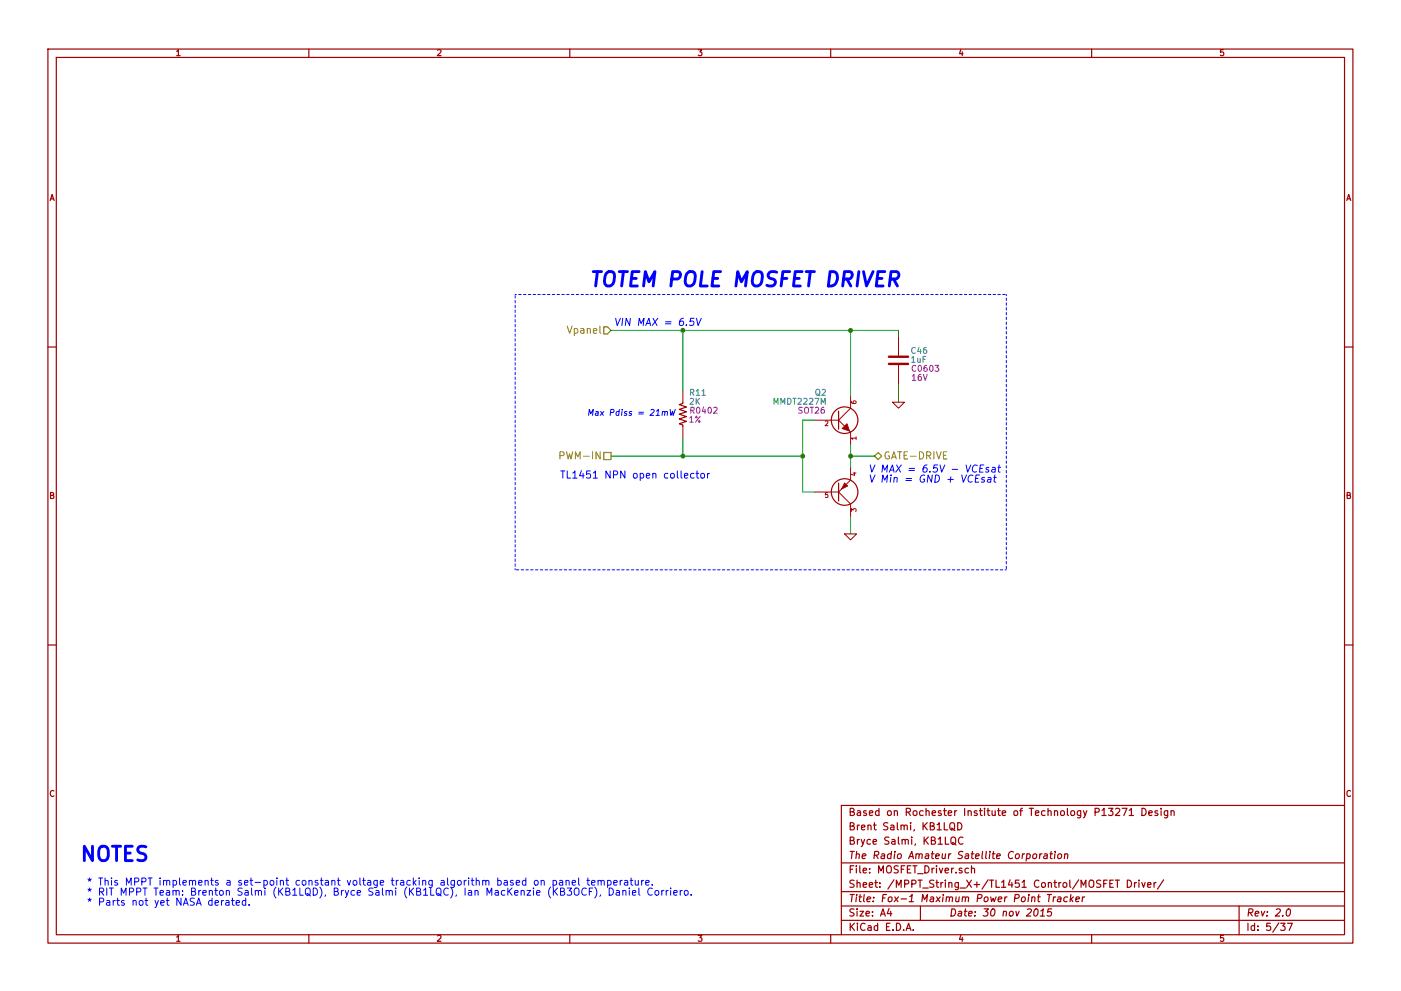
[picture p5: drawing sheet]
<svg xmlns="http://www.w3.org/2000/svg" width="297mm" height="210mm" viewBox="0 0 297 210" stroke-linecap="round" stroke-linejoin="round" font-family="sans-serif">
<g fill="none" stroke="#a00000" stroke-width=".25">
<path d="M10.2 10.4h276.6v189.7h-276.6zM11.9 12.2h273.2v186.1h-273.2zM65.5 10.4v1.8M120.8 10.4v1.8M176.1 10.4v1.8M231.4 10.4v1.8M10.2 73.6h1.7M285.1 73.6h1.7M144.8 85.3v.3l-.8 .2 1.5 .6-1.5 .5 1.5 .5-1.5 .5 1.5 .5-1.5 .5 1.5 .5-1.5 .5 .8 .3v.2M177.8 87.2v3.9M10.2 136.8h1.7M285.1 136.8h1.7"/>
<path d="M201.4 174.8a.5 .5 0 0 1 .6-.3 .5 .5 0 0 1 .4 .6l-.1 .8-.3 .2a.53 .53 0 0 1-.6-.5zM201.7 177.8a.5 .5 0 0 1 .6-.2 .5 .5 0 0 1 .3 .5v.8l-.3 .2a.53 .53 0 0 1-.7-.5zM201.7 175.7l.8 .5M201.9 178.8l.8 .5M203 174.5a.77 .77 0 0 1 .9 .8 .77 .77 0 0 1-.9 .8zM204.2 177.7a.72 .72 0 0 0-1 .5 .72 .72 0 0 0 .7 .9l.3-.1M236.5 171.6l.6-.1 .3 .4-.9 1.1h.9M237.9 171.5h1l-.6 1.5M239.4 171.9l.5-.4v1.5M239.4 173h.9M242.1 171.5a.77 .77 0 0 1 .9 .8 .77 .77 0 0 1-.9 .7zM243.6 172.5l.7-.1-.1-.3-.4-.1-.2 .2v.7h.6"/>
<path d="M245.4 172.1l-.3-.1-.2 .2v.2l.5 .2v.3h-.5M246.2 171.5v.1M246.2 172v1M247.6 172v1.2l-.3 .3h-.4M247.6 172.1l-.5-.1-.3 .3 .1 .6 .2 .1 .5-.1M248.3 172.2l.1-.1a.36 .36 0 0 1 .5 .1v.8M248.3 172v1M285.1 170.9h-106.7v27.4M65.5 198.3v1.8M120.8 198.3v1.8M176.1 198.3v1.8M178.4 183.1h106.7"/>
<path d="M178.4 189.2h106.7M178.4 195.3h106.7M178.4 192.2h106.7M188.5 192.8l-.4 1h1M188.8 193.3v1.1M192.1 197.4l.5-1.5 .5 1.5M192.3 197h.7M193.6 197.3v.1M195.1 192.2v3.1M205.3 184.3l-.4-.1-.3 .3 .1 .6 .2 .1 .4-.1M206 184.3a.36 .36 0 0 1 .6 .1v.8M206 183.7v1.5"/>
<path d="M219.1 181.3l.3-.2 .4 .2-.1 .7-.3 .2-.4-.2zM219.4 193l.3-.2a.78 .78 0 0 1 .5 .7 .78 .78 0 0 1-.4 .7l-.3 .2-.3-.3v-.7zM220.5 181.1l-.1 1.1M220.5 194.4h.9M220.7 193.3l.5-.5-.2 1.6M220.9 181.1l-.5 .4M221.4 181.2h.6v1M222 181.5l-.6 .2-.1 .3 .2 .2 .5-.1M222.1 189.8h.8M222.5 189.8l-.2 1.5M222.6 181.1h.6M222.9 180.6l-.2 1.4 .4 .2"/>
<path d="M223 192.8h-.8l-.1 .8 .2-.2 .5 .1 .2 .2-.2 .5-.2 .2-.6-.2M223.4 190.3l-.1 1M223.7 181.1l-.2 1.1M223.7 180.6v.2M223.8 190.3l-.5 .3M224.3 190.4h.6v.9M224.4 181.3l.2-.2 .4 .2-.1 .7-.2 .2-.4-.2zM224.9 190.7l-.6 .1-.1 .3 .2 .2 .5-.1M225.8 181.3l.2-.2 .3 .1v1M225.8 181.1l-.1 1.1M226.3 190.4l-.4-.1-.3 .3v.6l.2 .1 .4-.1M227.1 189.8l-.2 1.5"/>
<path d="M227.1 190.7l.4 .6M227.6 190.3l-.7 .6M228.1 190.8l.8-.1-.1-.3h-.6l-.1 .7 .2 .2 .4-.1M229.5 190.3l-.1 1M230 190.3l-.5 .3M231.4 198.3v1.8M236 186.7h-.7v1.6h.7M236.5 186.7h.8M236.9 186.7v1.6M239 186.7a.77 .77 0 0 1 .9 .8 .77 .77 0 0 1-.9 .8zM240.5 187.2v1.1M241 187.2l-.5 .3"/>
<path d="M241.5 186.7v.2M241.5 187.2v1.1M242.1 187.2l.3 1.1 .4-1.1M243.3 187.8l.7-.2v-.3l-.5-.1-.2 .3 .1 .7h.6M244.7 187.2v1.1M245.1 187.2l-.4 .3M246.7 186.7l-1.3 1.9M262.7 192.2v6.1M271.5 195.9h1l-.5 .6 .4 .1v.7l-.2 .1-.7-.1M272.9 193l.3-.2a.78 .78 0 0 1 .5 .7 .78 .78 0 0 1-.3 .7l-.4 .2-.3-.3v-.7zM273 195.9h1l-.7 1.5"/>
<circle cx="179.1" cy="89.1" r="2.82"/>
<circle cx="179.1" cy="104.4" r="2.82"/>
</g>
<path d="M118.7 96.7l.8-.1 .1-.2-.1-.4-.2-.1h-.6v1.5" fill="none" stroke="#808000" stroke-width=".21"/>
<path d="M128 69.3h.8l.7 .8-.7 .8h-.8zM128 96h1.5v1.5h-1.5zM185.4 96.8l.8-.8 .7 .8-.7 .7z" fill="none" stroke="#808000" stroke-width=".25"/>
<g fill="none" stroke="#a00000" stroke-width=".21">
<path d="M190.5 71.4v4.3M190.5 77.2v4.3M144.8 82.8v2.5M144.8 90.4v2.6M172.7 89.1h5.1M177.8 89.1l1.3 1.3M180.1 91.4l.2 .3v2.5M180.3 99.3v2.5l-.8 .9M180.3 84.1v2.5l-2.5 2.5M189.2 85.3h2.6l-1.3 1.3zM172.7 104.4h5.1M177.8 104.4l2.5 2.5v2.6"/>
<path d="M178.4 103.8l-.6 .6M179.1 113.3h2.5l-1.3 1.2z"/>
</g>
<path d="M129.5 70.1h61v1.3M144.8 70.1v12.7M180.3 70.1v14M129.5 96.8h40.7M144.8 93v3.8M172.7 89.1h-2.5v15.3h2.5M180.3 96.8h5.1M180.3 94.2v5.1M190.5 81.5v3.8M180.3 109.5v3.8" fill="none" stroke="#00a000" stroke-width=".21"/>
<g fill="none" stroke="#00f" stroke-width=".21">
<path d="M147.2 67.5h-.8l-.1 .8 .2-.2 .5 .1 .1 .2-.1 .5-.2 .2-.6-.2M147.7 67.5l.3 1.6 .7-1.6M140.4 87.4l.5-.1v.8M141 87.5l.2-.2h.3v.8M142.1 86.9l.1 1.2 .4-.9 .1 .9 .5-1.2M147.8 99.9v1.3l.4 .2M207.8 99.4h.5M208.6 98.6h-.8l-.1 1.6h.7M209.7 99.2h-.4l-.3 .3 .6 .2 .1 .3-.3 .2-.4-.1M210.4 99.2h.6l-.1 1M211 99.5l-.7 .2-.1 .3 .2 .2 .5-.1M211.6 99.2h.6"/>
<path d="M211.8 98.6l-.1 1.4 .3 .2M145.1 100.9l.7-.1v-.3l-.5-.1-.2 .3 .1 .7h.6M147.1 100.5l-.4-.1-.3 .3 .1 .6 .2 .1h.4M147.6 100.4h.6M148.6 100.6l.3-.2 .4 .2v.7l-.2 .1-.5-.1zM150 100.4v1M150.4 100.4l-.4 .3M206.9 101.5h.5M207.7 100.8h-.8l-.1 1.5h.7M208.7 101.4l-.3-.1-.3 .3 .6 .3v.2l-.2 .2-.4-.1M209.5 101.4h.6l-.1 .9M210.1 101.7l-.7 .1-.1 .3 .2 .2 .5-.1"/>
<path d="M210.7 101.3h.6M210.9 100.8l-.1 1.3 .3 .2M47.4 191.1l-.4 .3M47.9 191.1h.6l.1 1M48.6 191.4l-.7 .2a.3 .3 0 0 0 .2 .5l.5-.1M49.3 190.5v1.4l.4 .2M50.1 191.6l.7-.2-.1-.3h-.4l-.2 .2v.7h.6M52.1 191.1h-.4l-.3 .3v.5l.3 .2 .4-.1M52.1 190.5v1.6M52.8 191.9v.2M113.4 186.9l.2-.1 .4 .1v.8l-.2 .1-.4-.1zM114.7 186.9h.1a.36 .36 0 0 1 .6 .1v.8"/>
<path d="M114.7 186.8v1M117.3 186.9l.4-.1 .3 .3-.1 .6-.2 .1-.4-.1M117.3 186.8v1.5M118.6 186.9h.6l.1 .9M119.3 187.2l-.7 .1a.3 .3 0 0 0 .2 .5l.5-.1M120 186.9h.1a.36 .36 0 0 1 .6 .1v.8M120 186.8v1M121.3 187.3l.7-.1v-.3l-.5-.1-.2 .2 .1 .7h.6M122.7 186.3v1.3l.2 .2M124.4 186.8h.6M124.6 186.3v1.3l.4 .2M125.4 187.3l.8-.1-.1-.3-.4-.1-.3 .2 .1 .7h.6"/>
<path d="M126.1 188.2a1.75 1.75 0 0 1 0 2.3M126.8 186.9h.1a.36 .36 0 0 1 .6 .1v.8M126.8 186.8v1M127.3 189.9l-.1 .3M127.5 187a.35 .35 0 0 1 .3-.2 .35 .35 0 0 1 .3 .2v.8M128.8 186.9l.5-.1 .3 .3-.1 .6-.2 .1-.5-.1M128.8 186.8v1.5M129.2 188.4a.77 .77 0 0 1 .9 .8 .77 .77 0 0 1-.9 .7zM130.1 187.3l.8-.1-.1-.3-.4-.1-.3 .2 .1 .7h.6M130.7 189h.6v.9M131.3 189.3l-.6 .1a.3 .3 0 0 0 .1 .5h.5M131.5 186.8v1"/>
<path d="M131.9 186.8l-.4 .3M132.1 189.1v-.1a.36 .36 0 0 1 .6 .1v.8M132.1 188.9v1M132.4 186.9h.6l.1 .9M133.1 187.2l-.7 .1a.3 .3 0 0 0 .2 .5l.5-.1M133.4 188.4v.2M133.4 188.9v1M133.6 186.8h.6M133.8 186.3v1.3l.4 .2M134.1 189.4l.7-.1-.1-.3-.4-.1-.2 .2 .1 .8h.5M134.7 186.8v.9l.4 .1 .2-.1M135.3 186.8v1"/>
<path d="M135.5 188.4v1.3l.2 .2M136 186.8v1M136.5 186.8l-.5 .3M136.9 187.3l.7-.1v-.3l-.5-.1-.2 .2 .1 .7h.6M138.3 187.7v.1M138.3 188.6a.72 .72 0 0 0-1 .5 .72 .72 0 0 0 .7 .8l.3-.1M139 189l.4-.1 .3 .3v.5l-.3 .2-.5-.2zM140.3 188.9v1M140.7 188.9l-.4 .3M141.2 188.9v1M141.7 188.9l-.5 .3M142.2 188.4v.2"/>
<path d="M142.2 188.9v1M142.8 189.4l.8-.1-.1-.3-.4-.1-.3 .2 .1 .8h.6M144.2 188.9v1M144.7 188.9l-.5 .3M145.2 189.1l.2-.2 .4 .2v.7l-.2 .1-.4-.1zM146.5 189.8v.1"/>
</g>
<g fill="#00a000" stroke="#00a000" stroke-width=".25">
<circle cx="170.2" cy="96.8" r=".41"/>
<circle cx="144.8" cy="96.8" r=".41"/>
<circle cx="180.3" cy="96.8" r=".41"/>
<circle cx="180.3" cy="70.1" r=".41"/>
<circle cx="144.8" cy="70.1" r=".41"/>
</g>
<path d="M109.2 62.5h104.2M213.4 62.5v58.4M109.2 120.9v-58.4M213.4 120.9h-104.2" fill="none" stroke="#00f" stroke-width=".21" stroke-dasharray=".5" stroke-dashoffset=".3"/>
<path d="M188.7 59.2h1.2a.83 .83 0 0 0 .7-.7 .83 .83 0 0 0-.5-.9h-1.2l-.4 3.1" fill="none" stroke="#00f" stroke-width=".61"/>
<path d="M177.8 102.5v3.8z" fill="#a00000" stroke="#a00000" stroke-width=".25"/>
<g fill="#a00000" stroke="#a00000" stroke-width=".21">
<path d="M179.1 102.5l.6 .6-1.3 .7z"/>
<path d="M178.6 90.9l1-1 .5 1.5z"/>
</g>
<path d="M188.5 77.2h4M188.5 75.7h4" fill="none" stroke="#a00000" stroke-width=".51"/>
<g font-size="4.2" fill="#00f">
<text x="125.1" y="61">TOTEM POLE MOSFET DRIVER</text>
<text x="17.1" y="182.9">NOTES</text>
</g>
<g font-size="2.1" fill="#808000">
<text x="120.6" y="70.9">Vpanel</text>
<text x="119.6" y="97.5">PWM-IN</text>
<text x="187.4" y="97.5">GATE-DRIVE</text>
</g>
<g font-size="2.1" fill="#00f">
<text x="130.2" y="69.2">VIN MAX = 6.5V</text>
<text x="118.7" y="101.6">TL1451 NPN open collector</text>
<text x="184.1" y="100.3">V MAX = 6.5V - VCEsat</text>
<text x="184.1" y="102.5">V Min = GND + VCEsat</text>
<text x="18.4" y="188">* This MPPT implements a set-point constant voltage tracking algorithm based on panel temperature.</text>
<text x="18.4" y="190.1">* RIT MPPT Team: Brenton Salmi (KB1LQD), Bryce Salmi (KB1LQC), Ian MacKenzie (KB3OCF), Daniel Corriero.</text>
<text x="18.4" y="192.2">* Parts not yet NASA derated.</text>
</g>
<g font-size="2.1" fill="#a00000">
<text x="179.9" y="173.2">Based on Rochester Institute of Technology P13271 Design</text>
<text x="179.9" y="179.3">Bryce Salmi, KB1LQC</text>
<text x="179.9" y="176.2">Brent Salmi, KB1LQD</text>
<text x="179.9" y="185.4">File: MOSFET_Driver.sch</text>
<text x="179.9" y="182.3">The Radio Amateur Satellite Corporation</text>
<text x="179.9" y="191.5">Title: Fox-1 Maximum Power Point Tracker</text>
<text x="179.9" y="188.4">Sheet: /MPPT_String_X+/TL1451 Control/MOSFET Driver/</text>
<text x="179.9" y="197.6">KiCad E.D.A.</text>
<text x="179.9" y="194.5">Size: A4</text>
<text x="201.2" y="194.5">Date: 30 nov 2015</text>
<text x="264.2" y="194.5">Rev: 2.0</text>
<text x="264.2" y="197.6">Id: 5/37</text>
</g>
<g font-size="1.8" fill="#a00000">
<text x="37.3" y="11.9">1</text>
<text x="92.7" y="11.9">2</text>
<text x="148" y="11.9">3</text>
<text x="203.3" y="11.9">4</text>
<text x="258.6" y="11.9">5</text>
<text x="10.4" y="42.7">A</text>
<text x="285.3" y="42.7">A</text>
<text x="10.4" y="105.9">B</text>
<text x="285.3" y="105.9">B</text>
<text x="10.4" y="169.1">C</text>
<text x="285.3" y="169.1">C</text>
<text x="37.3" y="199.8">1</text>
<text x="92.7" y="199.8">2</text>
<text x="148" y="199.8">3</text>
<text x="203.3" y="199.8">4</text>
<text x="258.6" y="199.8">5</text>
</g>
<g font-size="1.8" fill="#00a0a0">
<text x="193.2" y="77">1uF</text>
<text x="193.3" y="75.1">C46</text>
<text x="146.3" y="84">R11</text>
<text x="172.8" y="84">Q2</text>
<text x="146.2" y="85.9">2K</text>
<text x="164.2" y="85.9">MMDT2227M</text>
</g>
<g font-size="1.8" fill="#a000a0">
<text x="193.4" y="80.8">16V</text>
<text x="193.6" y="78.9">C0603</text>
<text x="146" y="89.7">1%</text>
<text x="146.6" y="87.8">R0402</text>
<text x="169.3" y="87.8">SOT26</text>
</g>
<text font-size="1.8" fill="#00f" x="124.5" y="88.3">Max Pdiss = 21mW</text>
<g font-size="1.4" fill="#a00000">
<text x="181.6" y="85.7" transform="rotate(-90 181.6 85.7)">6</text>
<text x="174.9" y="90.4">2</text>
<text x="181.6" y="93.3" transform="rotate(-90 181.6 93.3)">1</text>
<text x="181.6" y="101" transform="rotate(-90 181.6 101)">4</text>
<text x="174.9" y="105.7">5</text>
<text x="181.6" y="108.6" transform="rotate(-90 181.6 108.6)">3</text>
</g>
</svg>
